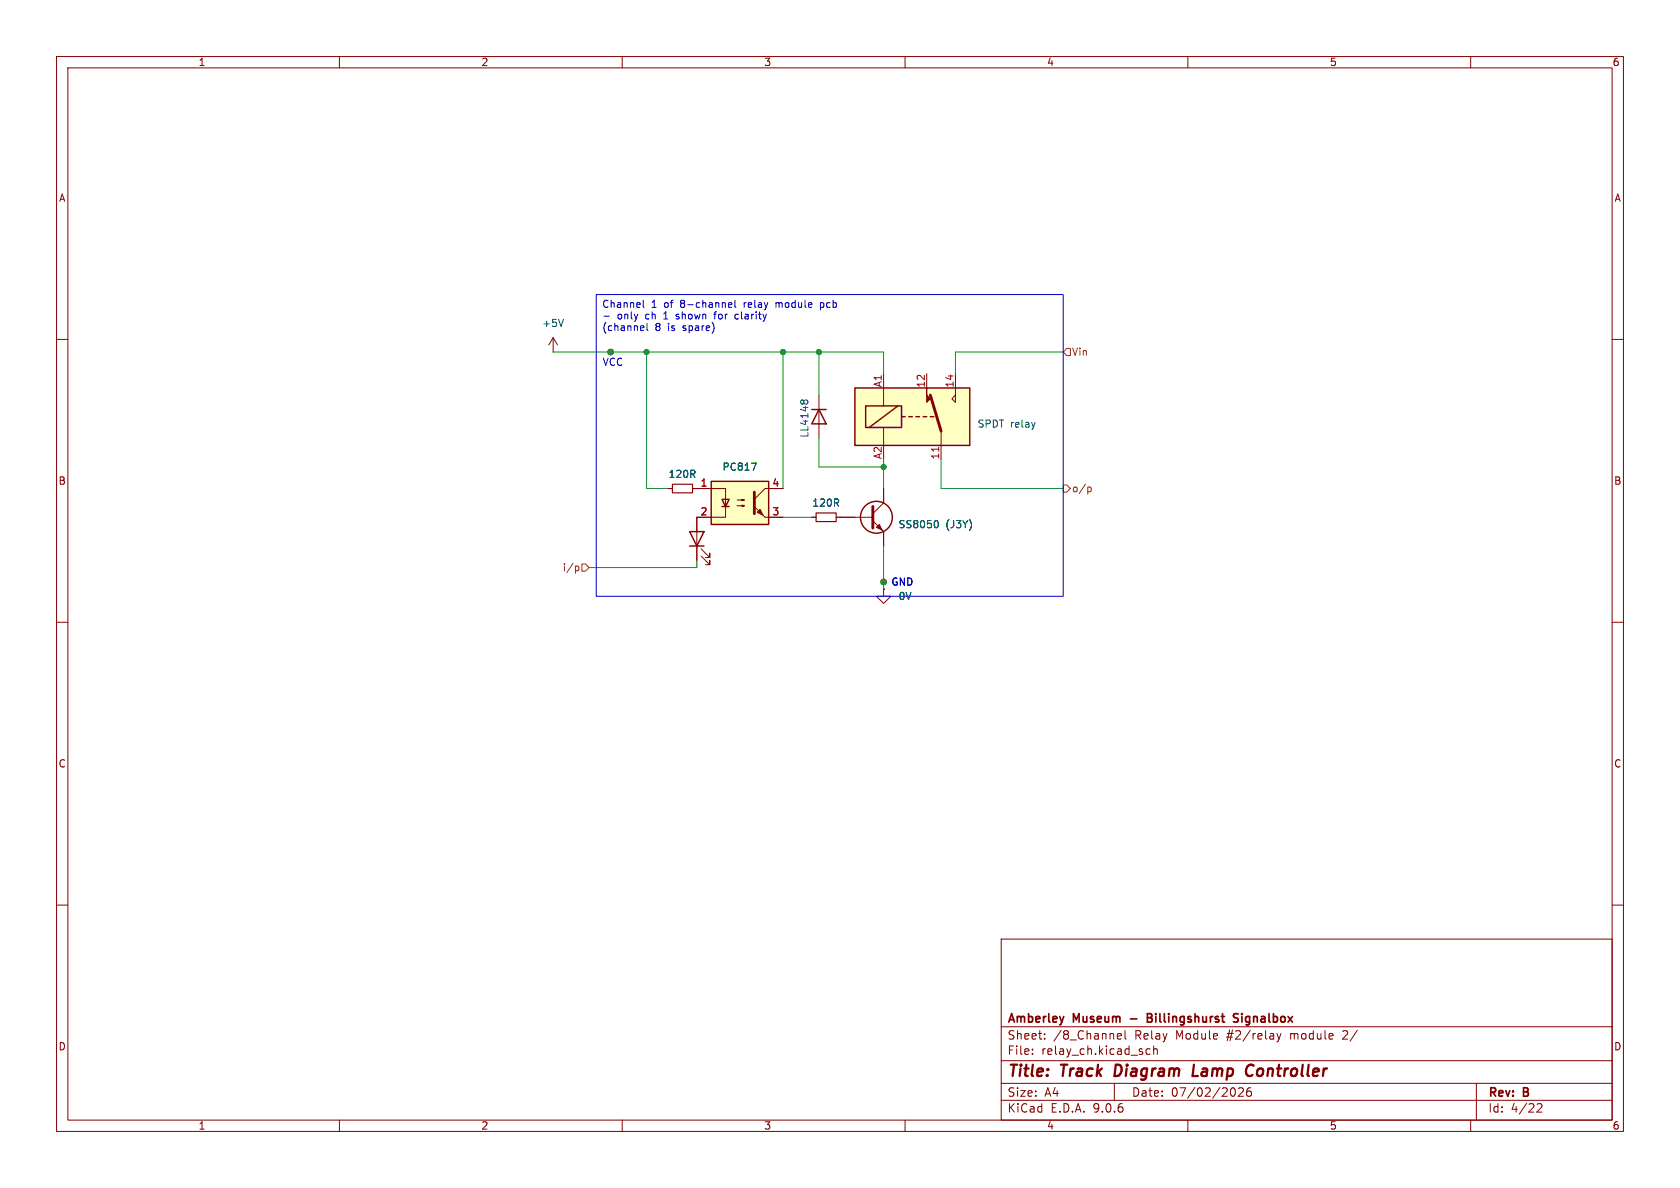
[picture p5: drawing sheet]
<svg xmlns="http://www.w3.org/2000/svg" width="297mm" height="210mm" viewBox="0 0 297 210" stroke-linecap="round" stroke-linejoin="round" font-family="sans-serif">
<g fill="none" stroke="#840000" stroke-width=".18">
<path d="M10 10h277v190h-277zM12 12h273v186h-273zM60 10v2M110 10v2M160 10v2M210 10v2M260 10v2M10 60h2M285 60h2M118.1 86.4h.8M122.4 86.4h.8M123.2 91.4v7.7"/>
<path d="M124 98.3l1.5 1.5v-.7v.7h-.8M124 97l1.5 1.6v-.8v.8h-.8M143.5 91.4h.8M147.8 91.4h6.5M154.3 92.1l1.9 1.9v2.5M156.2 86.4v2.5l-1.9 1.9M10 110h2M156.2 102.9h.1M156.2 104.1v1.3h1.3l-1.3 1.3-1.3-1.3h1.3M156.2 104.1h.1M285 110h2M10 160h2"/>
<path d="M177 166h108v32h-108zM285 160h2M60 198v2M110 198v2M160 198v2M177 194.5h108M177 191.5h108M177 187.5h108M177 181.5h108M182.5 186.3v.1M182.5 185.5v.1M184.7 183.6v.1"/>
<path d="M184.7 182.8v.1M197 191.5v3M197.5 183.2l.7-.1v-.3l-.5-.1-.2 .2 .1 .7h.6M198.9 182.2v1.3l.2 .2M203.3 185.5l-.4-.1-.3 .3v.4l.1 .2h.6M204 185.5l.2-.1 .3 .1 .1 .9M204 184.9v1.5M210 198v2M218.2 192.4l.2 .8-.2 .5-.2 .1M219.7 192.4v.5l-.8 .9h.9M220.6 192.4a1.17 1.17 0 0 0-.1 1.3h.6l.1-.5-.2-.3h-.5l-.1 .3M220.8 192.3h.3"/>
<path d="M225.7 182.7l.4 1M226.1 183.7l-.1 .4-.3 .1M226.5 182.7l-.4 1M260 198v2M261 191.5v6.5M271.7 195.2l.6-.1 .2 .1 .1 .3-.9 1.1h.9"/>
<circle cx="156.2" cy="102.9" r=".51"/>
</g>
<path d="M197.3 188.2l-.3 2h.5M211.1 188.2l-.3 2h1M220.8 188.3a.67 .67 0 0 1 .8 .1M221.4 190l-.6 .2" fill="none" stroke="#840000" stroke-width=".4"/>
<path d="M202.8 179.9h.5M203.3 179.9l.3 .1M203.6 179.3l-.3-.1h-.5v1.5l.8-.1M203.6 179.8l-.3 .1M218.9 179.3l-.6-.1-.2 .1v.5l.7 .2 .1 .4-.3 .3-.5-.1" fill="none" stroke="#840000" stroke-width=".3"/>
<path d="M154.3 89.5v3.8" fill="none" stroke="#840000" stroke-width=".51"/>
<g fill="none" stroke="#840000" stroke-width=".25">
<path d="M121.9 94h2.6l-1.3 2.5zM121.9 96.5h2.6"/>
<circle cx="154.9" cy="91.4" r="2.82"/>
</g>
<path d="M154.9 93.2l.5-.5 .6 1z" fill="#840000" stroke="#840000" stroke-width=".18"/>
<path d="M165.6 92a.79 .79 0 0 1 0 1.3" fill="none" stroke="#006464" stroke-width=".18"/>
<path d="M118.9 85.6h3.5v1.5h-3.5zM144.3 90.7h3.5v1.5h-3.5z" fill="none" stroke="#840000" stroke-width=".2"/>
<path d="M125.7 85.1h10.2v7.6h-10.2z" fill="#ffffc2"/>
<path d="M125.7 85.1h10.2v7.6h-10.2zM127.6 88.3h1.3l-.6 1.2zM127.6 89.5h1.3" fill="none" stroke="#840000" stroke-width=".25"/>
<path d="M97.8 59.7l-.8 1.3M97.8 59.7l.8 1.3M97.8 59.7v2.5M97.8 62.2h.1M123.2 86.4h5.1v5h-5.1M130.3 88.4h1.3l-.4 .1v-.2l.4 .1M130.3 89.4h1.3l-.4 .1v-.2l.4 .1M135.3 91.4h3.1M138.4 86.4h-3.1l-2 1.9" fill="none" stroke="#840000" stroke-width=".18"/>
<path d="M133.3 87v3.8" fill="none" stroke="#840000" stroke-width=".51"/>
<g fill="#840000" stroke="#840000" stroke-width=".18">
<path d="M133.9 90.6l.5-.6 .5 1.1z"/>
<path d="M133.3 89.5l2 1.9z"/>
</g>
<path d="M99.6 56.5l-.4 1.2M132.9 81.9h.8l-.5 1.2" fill="none" stroke="#006464" stroke-width=".18"/>
<path d="M151.1 68.6h20.3v10.1h-20.3z" fill="#ffffc2"/>
<g fill="none" stroke="#840000" stroke-width=".18">
<path d="M107.9 62.2h.1M144.8 69.9v7.6M156.2 66v5.8M156.2 75.6v3.1M163.8 66v2.6M166.4 76.2v5.1M168.9 66v5.1l-.6-.6 .6-.6M118.1 86.4h.8M122.4 86.4h3.3M123.2 96.5v2.6M125.7 91.4h-2.5v2.6M135.9 91.4h2.5"/>
<path d="M135.9 86.4h2.5M143.5 91.4h.8M147.8 91.4h3.3M156.2 86.4v2.5M156.2 94v2.5M156.2 104.1h.1M156.2 102.9h.1"/>
<circle cx="108" cy="62.2" r=".51"/>
</g>
<path d="M143.5 72.4h2.5M144.8 72.4l1.2 2.5h-2.5zM151.1 68.6h20.3v10.1h-20.3zM153 71.8h6.4v3.8h-6.4zM158.7 71.8l-5 3.8M159.4 73.7h.6M160.7 73.7h.6M161.9 73.7h.7M163.2 73.7h.6M164.5 73.7h.6" fill="none" stroke="#840000" stroke-width=".25"/>
<path d="M163.8 68.6v1.3l.7 .6-.7 .6z" fill="#840000" stroke="#840000" stroke-width=".18"/>
<path d="M164.5 69.9l1.9 6.3" fill="none" stroke="#840000" stroke-width=".51"/>
<path d="M166 79v.8" fill="none" stroke="#a90000" stroke-width=".18"/>
<path d="M142.1 70.9l-.3-.2-.3 .2v.3M142.1 70.9l.2-.2h.3l.2 .1v.4M142.1 70.9v.3M132.9 81.9h.8l-.5 1.2M165.6 92a.79 .79 0 0 1 0 1.3" fill="none" stroke="#006464" stroke-width=".18"/>
<path d="M188.6 61.6h.6v1.3h-.6l-.6-.7zM102.9 99.7h.6l.6 .6-.6 .7h-.6zM188 85.7h.6l.6 .7-.6 .6h-.6zM192.4 86.1l.4 .1 .1 .1-.1 .5-.4 .1M101.7 100.1h.4l.2 .2-.1 .5h-.5" fill="none" stroke="#725600" stroke-width=".18"/>
<path d="M97.8 62.2h58.4v3.8M114.3 62.2v24.2h3.8M138.4 62.2v24.2M144.8 62.2v7.7M144.8 77.5v5.1h11.4M188 62.2h-19.1v3.8M123.2 99.1v1.2h-19.1M138.4 91.4h5.1M156.2 81.3v5.1M156.2 96.5v7.6M166.4 81.3v5.1h21.6" fill="none" stroke="#009600" stroke-width=".18"/>
<g fill="none" stroke="#0000c2" stroke-width=".18">
<path d="M105.4 52.1h82.6v53.3h-82.6zM106.8 55.9h.9M113.4 57.6h.4v.3l-.6 .1M113.7 53.1v1.1l.2 .1M113.8 58.4h-.4M114.4 57.2v1.1l.2 .1M126.2 55.5h.5M126.4 55.3v1.1M128.8 54.3h.5M128.8 53.6l.4-.1 .2 .3-.6 .1M129.9 53.1v1.1l.2 .1M130.4 55.5l-.4 .1-.1 .2 .1 .5 .4 .1"/>
<path d="M137.2 53.5v.8M137.4 53.5l-.2 .1M145 54.3h.4M145 53.5v1.3M145.4 53.5l-.4 .1"/>
</g>
<g fill="#009600" stroke="#009600" stroke-width=".18">
<circle cx="156.2" cy="102.9" r=".46"/>
<circle cx="156.2" cy="82.6" r=".46"/>
<circle cx="138.4" cy="62.2" r=".46"/>
<circle cx="144.8" cy="62.2" r=".46"/>
<circle cx="107.9" cy="62.2" r=".46"/>
<circle cx="114.3" cy="62.2" r=".46"/>
</g>
<g font-size="2.8" fill="#840000">
<text x="178" y="190.9">Title:</text>
<text x="187.7" y="190.9">Track</text>
<text x="197.9" y="190.9">Diagram</text>
<text x="212.5" y="190.9">Lamp</text>
<text x="222.7" y="190.9">Controller</text>
</g>
<g font-size="2.1" fill="#840000">
<text x="178" y="184">Sheet:</text>
<text x="178" y="181.2">Amberley</text>
<text x="186.2" y="184">/8_Channel</text>
<text x="189.8" y="181.2">Museum</text>
<text x="200.5" y="181.2">-</text>
<text x="200.7" y="184">Relay</text>
<text x="204.1" y="181.2">Billingshurst</text>
<text x="208" y="184">Module</text>
<text x="217.2" y="184">#2/relay</text>
<text x="220" y="181.2">Signalbox</text>
<text x="228.5" y="184">module</text>
<text x="237.9" y="184">2/</text>
<text x="178" y="186.7">File:</text>
<text x="184.1" y="186.7">relay_ch.kicad_sch</text>
<text x="178" y="196.9">KiCad</text>
<text x="178" y="194.1">Size:</text>
<text x="184.7" y="194.1">A4</text>
<text x="185.7" y="196.9">E.D.A.</text>
<text x="193.3" y="196.9">9.0.6</text>
<text x="200" y="194.1">Date:</text>
<text x="207" y="194.1">07/02/2026</text>
<text x="263" y="194.3">Rev:</text>
<text x="263" y="196.9">Id:</text>
<text x="267.1" y="196.9">4/22</text>
<text x="269.4" y="194.3">B</text>
</g>
<g font-size="1.8" fill="#840000">
<text x="35" y="11.9">1</text>
<text x="85" y="11.9">2</text>
<text x="135" y="11.9">3</text>
<text x="185" y="11.9">4</text>
<text x="235" y="11.9">5</text>
<text x="285" y="11.9">6</text>
<text x="10.3" y="35.9">A</text>
<text x="285.3" y="35.9">A</text>
<text x="10.3" y="85.9">B</text>
<text x="285.3" y="85.9">B</text>
<text x="10.3" y="135.9">C</text>
<text x="285.3" y="135.9">C</text>
<text x="10.3" y="185.9">D</text>
<text x="285.3" y="185.9">D</text>
<text x="35" y="199.9">1</text>
<text x="85" y="199.9">2</text>
<text x="135" y="199.9">3</text>
<text x="185" y="199.9">4</text>
<text x="235" y="199.9">5</text>
<text x="285" y="199.9">6</text>
</g>
<g font-size="1.8" fill="#006464">
<text x="95.8" y="58">+5V</text>
<text x="143.1" y="77.5" transform="rotate(-90 143.1 77.5)">LL4148</text>
<text x="172.7" y="75.8">SPDT relay</text>
<text x="127.6" y="83.4">PC817</text>
<text x="118.1" y="84.7">120R</text>
<text x="143.5" y="89.8">120R</text>
<text x="158.8" y="93.6">SS8050</text>
<text x="167.2" y="93.6">(J3Y)</text>
<text x="158.8" y="106.3">0V</text>
</g>
<g font-size="1.8" fill="#0000c2">
<text x="106.4" y="54.7">Channel</text>
<text x="106.4" y="58.8">(channel</text>
<text x="109.1" y="56.8">only</text>
<text x="114.2" y="56.8">ch</text>
<text x="115.2" y="54.7">1</text>
<text x="115.8" y="58.8">8</text>
<text x="117.5" y="54.7">of</text>
<text x="117.6" y="56.8">1</text>
<text x="118.2" y="58.8">is</text>
<text x="120" y="56.8">shown</text>
<text x="120.6" y="54.7">8-channel</text>
<text x="121" y="58.8">spare)</text>
<text x="127" y="56.8">for</text>
<text x="130.8" y="56.8">clarity</text>
<text x="132" y="54.7">relay</text>
<text x="137.8" y="54.7">module</text>
<text x="145.9" y="54.7">pcb</text>
<text x="106.4" y="64.9">VCC</text>
<text x="157.5" y="103.7">GND</text>
</g>
<g font-size="1.8" fill="#725600">
<text x="189.4" y="63.1">Vin</text>
<text x="189.4" y="87.2">o/p</text>
<text x="99.4" y="101.2">i/p</text>
</g>
<g font-size="1.8" fill="#a90000">
<text x="156" y="68.6" transform="rotate(-90 156 68.6)">A1</text>
<text x="163.6" y="68.6" transform="rotate(-90 163.6 68.6)">12</text>
<text x="168.7" y="68.6" transform="rotate(-90 168.7 68.6)">14</text>
<text x="156" y="81.3" transform="rotate(-90 156 81.3)">A2</text>
<text x="166.1" y="81.3" transform="rotate(-90 166.1 81.3)">11</text>
<text x="123.8" y="86.1">1</text>
<text x="136.5" y="86.1">4</text>
<text x="123.8" y="91.2">2</text>
<text x="136.5" y="91.2">3</text>
</g>
</svg>
